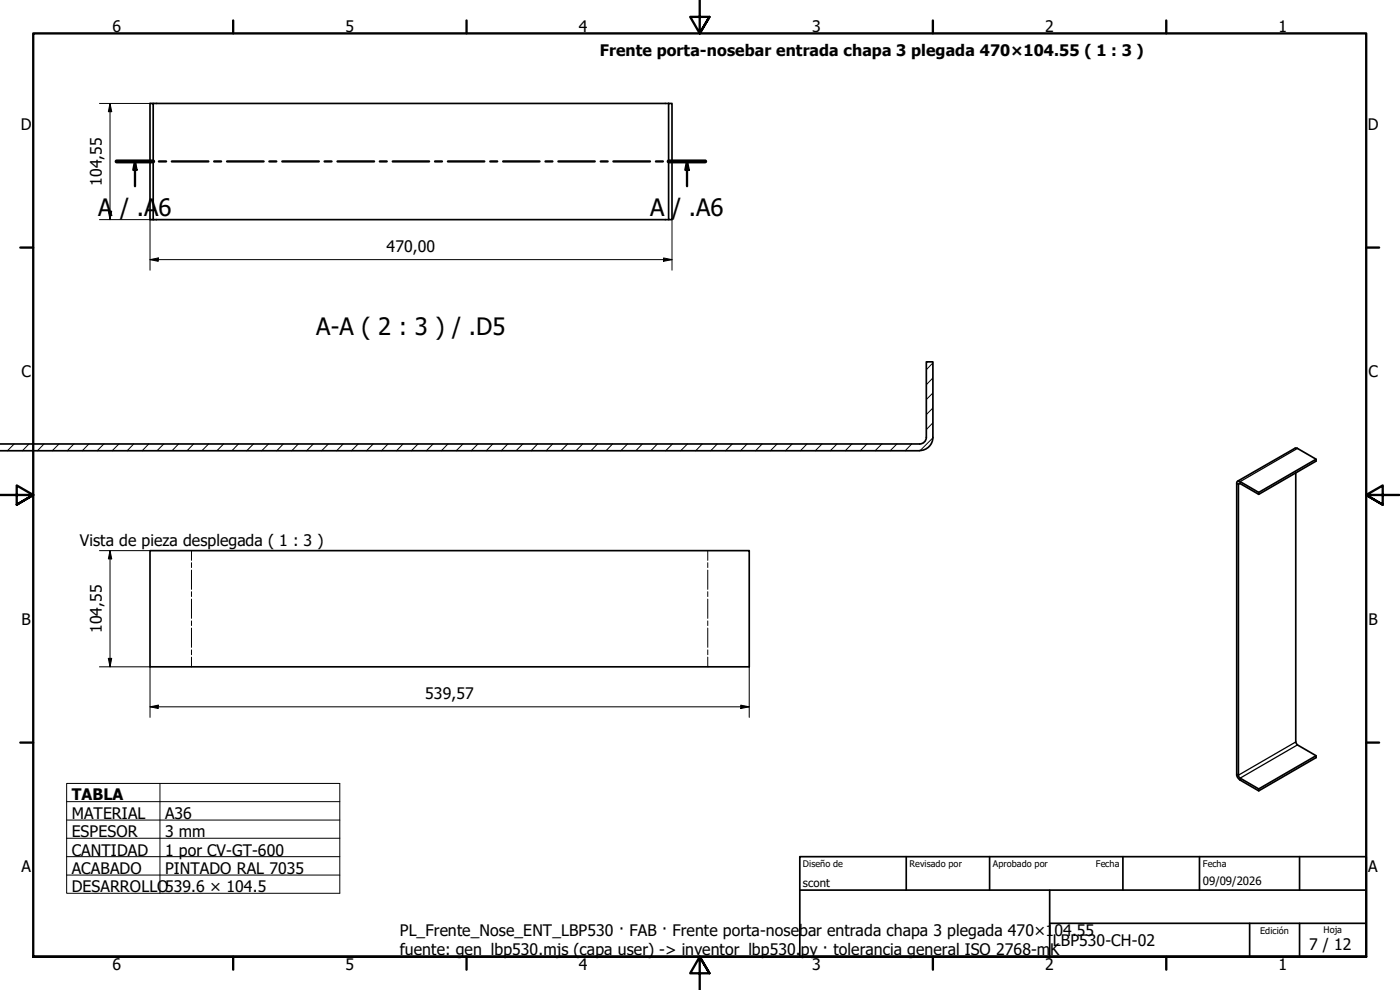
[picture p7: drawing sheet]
<svg xmlns="http://www.w3.org/2000/svg" width="420mm" height="297mm" viewBox="0 0 420 297" stroke-linecap="round" stroke-linejoin="round" font-family="sans-serif">
<!-- layer: Sombreado (ISO) -->
<g fill="none" stroke="#000" stroke-width=".3">
<path d="M280 117.9l-2 2M280 113.4l-2 2M280 108.9l-2 2M4.3 133.2l-2.1 2M8.7 133.2l-2 2M13.2 133.2l-2 2M17.7 133.2l-2 2M22.2 133.2l-2 2M26.7 133.2l-2 2M31.2 133.2l-2.1 2M35.7 133.2l-2 2M40.1 133.2l-1.9 2"/>
<path d="M44.6 133.2l-1.9 2M49.1 133.2l-2 2M53.6 133.2l-2 2M58.1 133.2l-2 2M62.6 133.2l-2 2M67.1 133.2l-2 2M71.6 133.2l-2 2M76.1 133.2l-2.1 2M80.6 133.2l-2.1 2M85 133.2l-1.9 2M89.5 133.2l-1.9 2M94 133.2l-2 2"/>
<path d="M98.6 133.2l-2.1 2M103 133.2l-2 2M107.5 133.2l-2 2M112 133.2l-2 2M116.5 133.2l-2 2M121 133.2l-2 2M125.5 133.2l-2.1 2M130 133.2l-2 2M134.4 133.2l-1.9 2M138.9 133.2l-2 2M143.4 133.2l-2 2M147.9 133.2l-2 2"/>
<path d="M152.4 133.2l-2 2M156.9 133.2l-2 2M161.4 133.2l-2 2M165.9 133.2l-2 2M170.4 133.2l-2.1 2M174.9 133.2l-2.1 2M179.3 133.2l-1.9 2M183.8 133.2l-1.9 2M188.3 133.2l-2 2M192.8 133.2l-2 2M197.3 133.2l-2 2M201.8 133.2l-2 2"/>
<path d="M206.3 133.2l-2 2M210.8 133.2l-2 2M215.3 133.2l-2 2M219.8 133.2l-2.1 2M224.2 133.2l-2 2M228.7 133.2l-1.9 2M233.2 133.2l-2 2M237.7 133.2l-2 2M242.2 133.2l-2 2M246.7 133.2l-2 2M251.2 133.2l-2 2M255.7 133.2l-2 2"/>
<path d="M260.2 133.2l-2 2M264.7 133.2l-2.1 2M269.2 133.2l-2.1 2M273.6 133.2l-1.9 2M280 131.4l-3.8 3.8M280 126.9l-2 2M280 122.4l-2 2"/>
</g>
<!-- layer: Visible (ISO) -->
<path d="M46 31h154.7M200.7 31h1v34.9h-1zM46 65.9v-34.9h-1v34.9h155.7M0 135.2h276M0 133.2h276M276 133.2a2 2 0 0 0 2-2v-22.6h2v22.6a4 4 0 0 1-4 4M395 137.8l-17.2 10-5.9-3.4h-.6l-.1 .4v87.8l.1 .6 .9 .8 5.6 3.3 17.2-10v-.6l-5.6-3.2-.5-.9v-80.8M371.4 144.4l17.4-10h.4l5.8 3.4v.6l-17.2 9.9M377.8 147.8v.5l-5.6-3.2-.5 .1v87.6l.5 .7 5.6 3.2v.6M45 165.2h179.9v34.9h-179.9zM395 226.7l-17.2 10" fill="none" stroke="#000" stroke-width=".51"/>
<!-- layer: Eje de pliegue (ISO) -->
<g fill="none" stroke="#000" stroke-width=".3">
<path d="M57.5 165.2v2.9M57.5 168.8v1.5M57.5 171.1v5.7M57.5 177.5v1.5M57.5 179.8v5.7M212.4 165.2v2.9M212.4 168.8v1.5M212.4 171.1v5.7M212.4 177.5v1.5M212.4 179.8v5.7M57.5 186.3v1.4M57.5 188.5v5.7"/>
<path d="M57.5 195v1.5M57.5 197.2v2.9M212.4 186.3v1.4M212.4 188.5v5.7M212.4 195v1.5M212.4 197.2v2.9"/>
</g>
<!-- layer: Visible fina (ISO) -->
<path d="M389.4 134.5l-17.2 10v.6l-.5 .2-.5-.2M388.9 222.6l-17.2 10-.5-.3M389.4 223.5l-17.2 10v.5" fill="none" stroke="#000" stroke-width=".38"/>
<g fill="none" stroke="#000" stroke-width=".7">
<path d="M35 48.4h11M40.5 48.4l.5 2.6h-1zM40.5 48.4v7.5M47.7 48.4h2.1M51.6 48.4h10.9M64.3 48.4h2.1M68.1 48.4h11M80.8 48.4h2.1M84.7 48.4h11M97.4 48.4h2.1M101.3 48.4h11M114 48.4h2.1"/>
<path d="M117.9 48.4h10.9M130.6 48.4h2.1M134.4 48.4h11M147.1 48.4h2.1M151 48.4h10.9M163.7 48.4h2.1M167.6 48.4h10.9M180.3 48.4h2.1M184.1 48.4h11M196.8 48.4h2.1M200.7 48.4h10.9M206.2 48.4l.5 2.6h-1z"/>
<path d="M206.2 48.4v7.5"/>
</g>
<path d="M35 48.4h11M200.7 48.4h10.9" fill="none" stroke="#000" stroke-width="1.2"/>
<path d="M40.5 48.4l.5 2.6h-1zM206.2 48.4l.5 2.6h-1z" fill="#000"/>
<!-- layer: Borde (ISO) -->
<g fill="none" stroke="#000" stroke-width=".7">
<path d="M70 6.1v3.9M140 6.1v3.9M210 0v10l-2.9-4.9h5.8l-2.9 4.9 2.9-4.9M280 6.1v3.9M350 6.1v3.9M6.1 74.3h3.9M410 74.3h3.9M0 148.5h10l-5-2.8v5.7l5-2.9-5 2.9M420 148.5h-10l5-2.8v5.7l-5-2.9 5 2.9M6.1 222.8h3.9M410 222.8h3.9M10 287.1v-277.1h400v277.1h-400h400"/>
<path d="M70 287.1v3.8M140 287.1v3.8M212.9 292l-2.9-4.9 2.9 4.9h-5.8l2.9-4.9v9.9M280 287.1v3.8M350 287.1v3.8"/>
</g>
<path d="M240 257h170v30.1h-170zM272 257v10.1M297 257v10.1M337 257v10.1M360 257v10.1M390 257v10.1M240 267.1h170M315 277h95M315 267.1v20M375 277v10.1M390 277v10.1" fill="none" stroke="#000" stroke-width=".51"/>
<path d="M20 235.1h82v32.9h-82zM48 235.1v32.9M20 240.5h82M20 246h82M20 251.5h82M20 257h82M20 262.6h82" fill="none" stroke="#000" stroke-width=".3"/>
<!-- layer: Cota (ISO) -->
<g fill="none" stroke="#000" stroke-width=".3">
<path d="M29.8 31h17.2M33 31l.5 2.5h-1zM33 31v34.9M29.8 65.9h17.2M32.5 63.4h1l-.5 2.5zM45 77.9l2.5-.5v1zM45 77.9h156.7M45 65.9v15.2M199.1 77.4l2.6 .5-2.6 .5zM201.7 65.9v15.2M29.8 165.2h15.2M33 165.2l.5 2.5h-1z"/>
<path d="M33 165.2v34.9M32.5 197.5h1l-.5 2.6zM29.8 200.1h15.2v15.2M45 212.1l2.5-.5v1zM45 212.1h179.9M222.3 211.6l2.6 .5-2.6 .5zM224.9 200.1v15.2"/>
</g>
<path d="M33 31l.5 2.5h-1zM32.5 63.4h1l-.5 2.5zM45 77.9l2.5-.5v1zM199.1 77.4l2.6 .5-2.6 .5zM33 165.2l.5 2.5h-1zM32.5 197.5h1l-.5 2.6zM45 212.1l2.5-.5v1zM222.3 211.6l2.6 .5-2.6 .5z" fill="#000"/>
<g font-size="7.2">
<text x="29.5" y="64.9">A</text>
<text x="36.1" y="64.9">/ .A</text>
<text x="47.6" y="64.9">6</text>
<text x="195.1" y="64.9">A</text>
<text x="201.7" y="64.9">/ .A6</text>
<text x="94.9" y="100.6">A-A ( 2 : 3 ) / .D5</text>
</g>
<g font-size="4.8">
<text x="33.7" y="9.6">6</text>
<text x="103.7" y="9.6">5</text>
<text x="173.7" y="9.6">4</text>
<text x="243.7" y="9.6">3</text>
<text x="313.7" y="9.6">2</text>
<text x="383.7" y="9.6">1</text>
<text x="180" y="16.7">Frente porta-nosebar entrada chapa 3 plegada 470×104.55 ( 1 : 3 )</text>
<text x="6.2" y="38.9">D</text>
<text x="410.5" y="38.9">D</text>
<text x="30.6" y="55.7" transform="rotate(-90 30.6 55.7)">104,55</text>
<text x="116" y="75.5">470,00</text>
<text x="6.4" y="113.1">C</text>
<text x="410.7" y="113.1">C</text>
<text x="24" y="163.9">Vista de pieza desplegada ( 1 : 3 )</text>
<text x="6.4" y="187.4">B</text>
<text x="30.6" y="189.9" transform="rotate(-90 30.6 189.9)">104,55</text>
<text x="410.7" y="187.4">B</text>
<text x="127.6" y="209.7">539,57</text>
<text x="21.5" y="240.1">TABLA</text>
<text x="21.5" y="245.7">MATERIAL</text>
<text x="49.5" y="245.7">A36</text>
<text x="21.5" y="251.2">ESPESOR</text>
<text x="49.5" y="251.2">3 mm</text>
<text x="21.5" y="256.7">CANTIDAD</text>
<text x="49.5" y="256.7">1 por CV-GT-600</text>
<text x="6.4" y="261.7">A</text>
<text x="21.5" y="262.2">ACABADO</text>
<text x="49.5" y="262.2">PINTADO RAL 7035</text>
<text x="410.7" y="261.7">A</text>
<text x="21.5" y="267.7">DESARROLLO539.6 × 104.5</text>
<text x="120" y="280.7">PL_Frente_Nose_ENT_LBP530 · FAB · Frente porta-nosebar entrada chapa 3 plegada 470×1</text>
<text x="316.5" y="280.7">04.55</text>
<text x="120" y="286.4">fuente: gen_lbp530.mjs (capa user) -&gt; inventor_lbp530.</text>
<text x="240.3" y="286.4">py · tolerancia general ISO 2768-m</text>
<text x="315.2" y="286.4">K</text>
<text x="316" y="283.8">LBP530-CH-02</text>
<text x="392.9" y="285">7 / 12</text>
<text x="33.7" y="290.9">6</text>
<text x="103.7" y="290.9">5</text>
<text x="173.7" y="290.9">4</text>
<text x="243.7" y="290.9">3</text>
<text x="313.7" y="290.9">2</text>
<text x="383.7" y="290.9">1</text>
</g>
<g font-size="3.4">
<text x="241" y="266">scont</text>
<text x="361" y="265.5">09/09/2026</text>
</g>
<g font-size="2.7">
<text x="241" y="260.2">Diseño de</text>
<text x="273" y="260.1">Revisado por</text>
<text x="298" y="260.1">Aprobado por</text>
<text x="328.9" y="260.1">Fecha</text>
<text x="361" y="260.1">Fecha</text>
<text x="378.2" y="280.3">Edición</text>
<text x="397.2" y="280">Hoja</text>
</g>
</svg>
